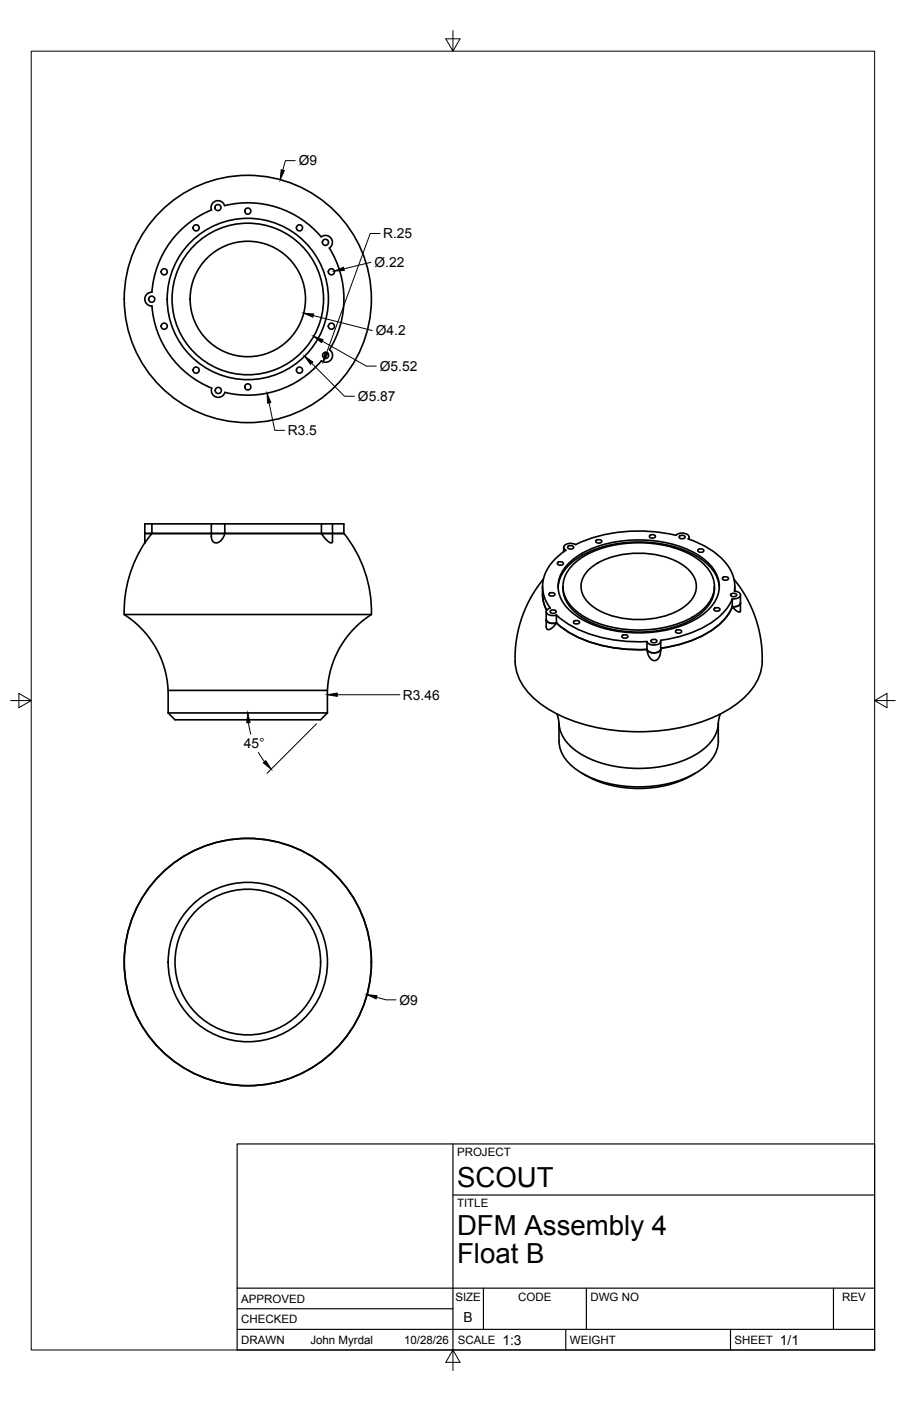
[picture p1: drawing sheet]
<svg xmlns="http://www.w3.org/2000/svg" width="279mm" height="432mm" viewBox="0 0 279 432" stroke-linecap="round" stroke-linejoin="round" font-family="sans-serif">
<!-- layer: Visible -->
<g fill="none" stroke="#000" stroke-width=".51">
<path d="M69.3 120.9a2.12 2.12 0 0 1-2.6 1.5 2.12 2.12 0 0 1-1.4-2.8 29.6 29.6 0 0 1-18.4-25.3 2.12 2.12 0 0 1-2.2-2.1 2.12 2.12 0 0 1 2.2-2.1 29.6 29.6 0 0 1 18.3-25.4 2.13 2.13 0 0 1 1.4-2.7 2.13 2.13 0 0 1 2.7 1.4 29.7 29.7 0 0 1 29.8 9.6 2.12 2.12 0 0 1 3 .4 2.12 2.12 0 0 1-.5 3 29.6 29.6 0 0 1 0 31.4 2.13 2.13 0 0 1 .5 3 2.13 2.13 0 0 1-3 .4 29.6 29.6 0 0 1-29.8 9.7M44.7 167.3a38.5 38.5 0 0 0-6.4 22.1M46.8 161.5h-2.1v5.8M65.2 164.4h33.9M65.2 164.4h-20.5h2.1l-2.1 2.9M65.2 161.5v4l.5 1.4a2.04 2.04 0 0 0 3.1-1.2l.5-1.3h-4.1M69.3 161.5h-22.5v2.9h18.4M99.1 164.4h3.4M99.1 161.5h-29.8v2.9h29.8M102.5 161.5h-3.4v2.9M102.5 161.5h3.5v2.9h-3.5M102.5 161.5l-.1 5.7-.4 .1-.9-.5-2-2.4h3.4"/>
<path d="M106.1 164.4a38.5 38.5 0 0 1 8.4 25M167.6 178.5l-3.6 5.2-2.1 4.1-1.2 3.3-1.5 6.2-.3 6.6M171.9 173.5a.97 .97 0 0 1 1.1-.4 .97 .97 0 0 1 .7 .8 .97 .97 0 0 1-1 .3 .97 .97 0 0 1-.8-.7zM173.8 168.7v1.4M174.5 169.6a1.03 1.03 0 0 1-.6-1.2 1.03 1.03 0 0 1 1.1-.8l1.3-.1 1.2 .3a47.6 47.6 0 0 1 30.9-2.8 2.67 2.67 0 0 1 4.1 .5l-.3 .6a22.6 22.6 0 0 1 13.4 10.1 10.2 10.2 0 0 1 .9 6 1.36 1.36 0 0 1 1.7 1.7l-1 .6-1.4 .1M174.5 169.6a13.7 13.7 0 0 0-7.2 11.6 11.3 11.3 0 0 0 2.4 6.2 1.07 1.07 0 0 0-1.2 1 1.07 1.07 0 0 0 .9 1.2l.9 .1 1.3-.1M175.1 168.5a.97 .97 0 0 1 1-.4 .97 .97 0 0 1 .7 .8 .97 .97 0 0 1-1 .4 .97 .97 0 0 1-.7-.8zM175.2 173.9a29.1 29.1 0 0 1 18.8-7.4 35.9 35.9 0 0 1 22.2 5.1 10.8 10.8 0 0 1 5.4 11.1 14.7 14.7 0 0 1-8.6 9 39.3 39.3 0 0 1-33.6-.8 12.7 12.7 0 0 1-7.3-9.5 9.8 9.8 0 0 1 3.1-7.5zM176.5 174.3a27.7 27.7 0 0 1 18.5-7 31.9 31.9 0 0 1 21.3 5.9 8.9 8.9 0 0 1 2.1 12.9 24.1 24.1 0 0 1-15.5 7.6 35.2 35.2 0 0 1-24-4.4 10.1 10.1 0 0 1-5.1-10.4 10.2 10.2 0 0 1 2.7-4.6zM182 175.2a25.2 25.2 0 0 1 20-4.3 17.8 17.8 0 0 1 11.6 6.2 6.7 6.7 0 0 1-1.6 9.1 25.2 25.2 0 0 1-20.1 4.3 17.8 17.8 0 0 1-11.6-6.2 6.7 6.7 0 0 1 1.7-9.1zM183.8 166.6a.97 .97 0 0 1 1-.3 .97 .97 0 0 1 .7 .7 .97 .97 0 0 1-1 .4 .97 .97 0 0 1-.7-.8zM200.3 165.1a.97 .97 0 0 1 1-.4 .97 .97 0 0 1 .8 .8 .97 .97 0 0 1-1 .4 .97 .97 0 0 1-.8-.8z"/>
<path d="M209.5 165.3a.97 .97 0 0 1 1-.4 .97 .97 0 0 1 .7 .8 .97 .97 0 0 1-1 .4 .97 .97 0 0 1-.7-.8zM212.5 165.5v.7M215.2 169.5a.97 .97 0 0 1 1.1-.4 .97 .97 0 0 1 .7 .8 .97 .97 0 0 1-1 .4 .97 .97 0 0 1-.8-.8zM222.8 178.1a.97 .97 0 0 1 1.1-.4 .97 .97 0 0 1 .7 .8 .97 .97 0 0 1-1 .4 .97 .97 0 0 1-.8-.8zM226.3 178.5l3.6 5.2 2.6 5.3 1.6 5.6 .8 5.5a17 17 0 0 1-7.7 16.9 51.1 51.1 0 0 1-30.2 8.5 52.2 52.2 0 0 1-30.3-8.5 17.6 17.6 0 0 1-7.8-13.1M38.3 189.4h76.2a29.3 29.3 0 0 0-13.5 23.4v6.9M38.3 189.4a29.3 29.3 0 0 1 13.6 23.4M167.3 180.7l.1 3.9 1.2 3.5M168.4 190.9a2.38 2.38 0 0 0 3.2 1.1M168.4 188.5v4.8l.3 .7 .6 .1 .7-.4 1.6-1.7M169.3 183a.97 .97 0 0 1 1-.4 .97 .97 0 0 1 .8 .8 .97 .97 0 0 1-1 .4 .97 .97 0 0 1-.8-.8zM169.7 188.3a.97 .97 0 0 1 1-.4 .97 .97 0 0 1 .8 .8 .97 .97 0 0 1-1 .4 .97 .97 0 0 1-.8-.8z"/>
<path d="M171.6 189.6v2.4M171.6 189.6a36.1 36.1 0 0 0 22.1 8.1h5.8M171.6 192a36.1 36.1 0 0 0 22.1 8.1l5.8 .1M172.1 181.1a11.9 11.9 0 0 1 6-9.1 38.2 38.2 0 0 1 29.4-3.6 20.6 20.6 0 0 1 13.3 8.9l.9 2.5 .1 1.3M173.6 180.7v.7M173.6 181.4a10.9 10.9 0 0 0 5.5 8.6 35.7 35.7 0 0 0 27.9 3.5 19 19 0 0 0 12.5-8.6l.7-2.3 .1-1.2M176.9 191.6a.97 .97 0 0 1 1-.4 .97 .97 0 0 1 .8 .8 .97 .97 0 0 1-1 .4 .97 .97 0 0 1-.8-.8zM191.8 196a.97 .97 0 0 1 1-.4 .97 .97 0 0 1 .8 .8 .97 .97 0 0 1-1 .3 .97 .97 0 0 1-.8-.7zM199.5 197.8v2.4M200.8 197.4a.97 .97 0 0 1 1-.4 .97 .97 0 0 1 .7 .8 .97 .97 0 0 1-1 .4 .97 .97 0 0 1-.7-.8zM203.7 197.4a1.99 1.99 0 0 1-2.8 1.3l-1.1-.5-.3-.4M203.8 197.6l-.1 3.5-.3 1.1a1.71 1.71 0 0 1-1.7 1.4 1.71 1.71 0 0 1-1.7-1.5l-.5-1.9"/>
<path d="M208.4 194.4a.97 .97 0 0 1 1-.3 .97 .97 0 0 1 .7 .7 .97 .97 0 0 1-1 .4 .97 .97 0 0 1-.7-.8zM220.2 187.6a.97 .97 0 0 1 1-.4 .97 .97 0 0 1 .8 .8 .97 .97 0 0 1-1 .4 .97 .97 0 0 1-.8-.8zM220.3 180.7v.7M225.4 183.2a.97 .97 0 0 1 1-.4 .97 .97 0 0 1 .7 .8 .97 .97 0 0 1-1 .4 .97 .97 0 0 1-.7-.8zM225.8 184.6v2.4M225.8 187a19.7 19.7 0 0 1-10.9 9.8l-5.2 1.8-5.9 1.2M225.8 184.6a19.8 19.8 0 0 1-10.9 9.7l-5.3 1.9-5.9 1.2M226.6 180.7v1.5M228.3 183.4l-.1 5.2-.8-.2-1.6-1.4M228.4 185.8a2.08 2.08 0 0 1-2.6 1.2M51.9 219.7l2.1 2.1h44.8l2.2-2.1M51.9 219.7h49.1"/>
<path d="M51.9 212.8h49.1M51.9 212.8v6.9M203.8 200a2.57 2.57 0 0 1-4.1 .5l-.2-.3M171.8 220.1l.6 3.1M172.4 223a16.3 16.3 0 0 0 .9 9.1 19.9 19.9 0 0 0 13.1 9.1 38.8 38.8 0 0 0 27.9-2.8 12.5 12.5 0 0 0 7.2-10v-5.4M172.4 223.1a11.9 11.9 0 0 0 6.1 8.9 37.8 37.8 0 0 0 28.8 3.5 20.5 20.5 0 0 0 13.2-8.7l.9-2.4 .1-1.3M179.5 238.3a34.8 34.8 0 0 0 34.9 0M222.1 220.1l-.6 3.1"/>
<circle cx="60.5" cy="70.2" r=".94"/>
<circle cx="67.2" cy="64" r=".94"/>
<circle cx="76.4" cy="65.1" r=".94"/>
<circle cx="92.4" cy="70.2" r=".94"/>
<circle cx="100.4" cy="74.7" r=".94"/>
<circle cx="46.8" cy="92.2" r=".94"/>
<circle cx="50.6" cy="83.8" r=".94"/>
<circle cx="76.4" cy="92.1" r="23.4"/>
<circle cx="76.4" cy="92.2" r="17.8"/>
<circle cx="76.4" cy="92.2" r="24.9"/>
<circle cx="76.4" cy="92.1" r="38.1"/>
<circle cx="102.2" cy="83.8" r=".94"/>
<circle cx="50.6" cy="100.5" r=".94"/>
<circle cx="60.5" cy="114.1" r=".94"/>
<circle cx="76.4" cy="119.2" r=".94"/>
<circle cx="92.4" cy="114.1" r=".94"/>
<circle cx="100.4" cy="109.5" r=".94"/>
<circle cx="102.2" cy="100.5" r=".94"/>
<circle cx="67.3" cy="120.3" r=".94"/>
<circle cx="76.4" cy="296.5" r="38.1"/>
<circle cx="76.4" cy="296.5" r="22.4"/>
<circle cx="76.4" cy="296.5" r="24.6"/>
</g>
<!-- layer: Border -->
<path d="M9.6 15.8h260.1v400.3h-260.1zM139.7 9.4v6.4l-2.2-3.8h4.4l-2.2 3.8M3.3 215.9h6.3l-3.8 2.2v-4.4l3.8 2.2M269.7 215.9l3.8-2.2v4.4l-3.8-2.2h6.4M139.7 416.1l2.2 3.8h-4.4l2.2-3.8v6.3" fill="none" stroke="#000" stroke-width=".31"/>
<!-- layer: Titleblock -->
<path d="M73.1 352.6h196.6v63.5h-196.6zM139.7 352.6v63.5M139.7 368.3h130M73.1 397h196.6M149.1 397v12.7M180.8 397v12.7M257 397v12.7M73.1 409.7h196.6M73.1 403.4h66.6M174.5 409.7v6.4M225.3 409.7v6.4" fill="none" stroke="#000" stroke-width=".36"/>
<!-- layer: FD_Dimensions -->
<path d="M91.1 49.5h-3.1l-.8 3M117.2 72h-3l-13.5 36.7M96.6 97.3l18.2 4.6M114.4 80.8l-8.4 2.1M96.1 111.9l10.2 10.2h3M99.4 105.2l13.6 7.6h3M83 124.2l1.7 8.4h3.1M104 214.1h19.3M76.6 222.7l.7 3.6M79.7 231.9l1.9 2.9M97.6 223.1l-15.2 15.2M116.1 307.4l3 .8h3" fill="none" stroke="#000" stroke-width=".31"/>
<path d="M86.7 52.3l1 .3-1.3 2.8zM93.7 96.5l3 .3-.2 1zM103.1 83.6l2.8-1.2 .3 1zM93.9 109.8l2.6 1.8-.8 .7zM96.7 103.7l2.9 1-.5 .9zM100.3 108.5l.9 .3-1.5 2.7zM82.4 121.2l1.1 2.9-1 .2zM100.9 214.1l3.1-.5v1zM76.4 219.7l.7 3-1 .1zM81.2 235.1l.8-.6 1.6 2.6zM113.2 306.6l3 .3-.2 .9z" fill="#000" stroke="#000" stroke-width=".31"/>
<g font-size="8.5">
<text x="140.9" y="365.8">SCOUT</text>
<text x="140.9" y="380.8">DFM Assembly 4</text>
<text x="140.9" y="389.4">Float B</text>
</g>
<g font-size="4.3">
<text x="92.1" y="51">Ø9</text>
<text x="118.2" y="73.5">R.25</text>
<text x="115.5" y="82.3">Ø.22</text>
<text x="115.9" y="103.3">Ø4.2</text>
<text x="117.1" y="114.3">Ø5.52</text>
<text x="110.4" y="123.6">Ø5.87</text>
<text x="88.7" y="134.1">R3.5</text>
<text x="124.2" y="215.6">R3.46</text>
<text x="75.2" y="230.6">45°</text>
<text x="123.2" y="309.6">Ø9</text>
<text x="143" y="407.5">B</text>
<text x="154.9" y="414.4">1:3</text>
<text x="240.5" y="414.4">1/1</text>
</g>
<g font-size="3.5">
<text x="140.9" y="356.4">PROJECT</text>
<text x="140.9" y="372.1">TITLE</text>
<text x="74.4" y="401.5">APPROVED</text>
<text x="140.4" y="400.8">SIZE</text>
<text x="159.8" y="400.8">CODE</text>
<text x="182.1" y="400.8">DWG NO</text>
<text x="259.7" y="400.8">REV</text>
<text x="74.4" y="407.8">CHECKED</text>
<text x="74.4" y="414.2">DRAWN</text>
<text x="95.7" y="414.2">John Myrdal</text>
<text x="124.6" y="414.2">10/28/26</text>
<text x="141.2" y="414.2">SCALE</text>
<text x="175.7" y="414.2">WEIGHT</text>
<text x="226.5" y="414.2">SHEET</text>
</g>
</svg>
